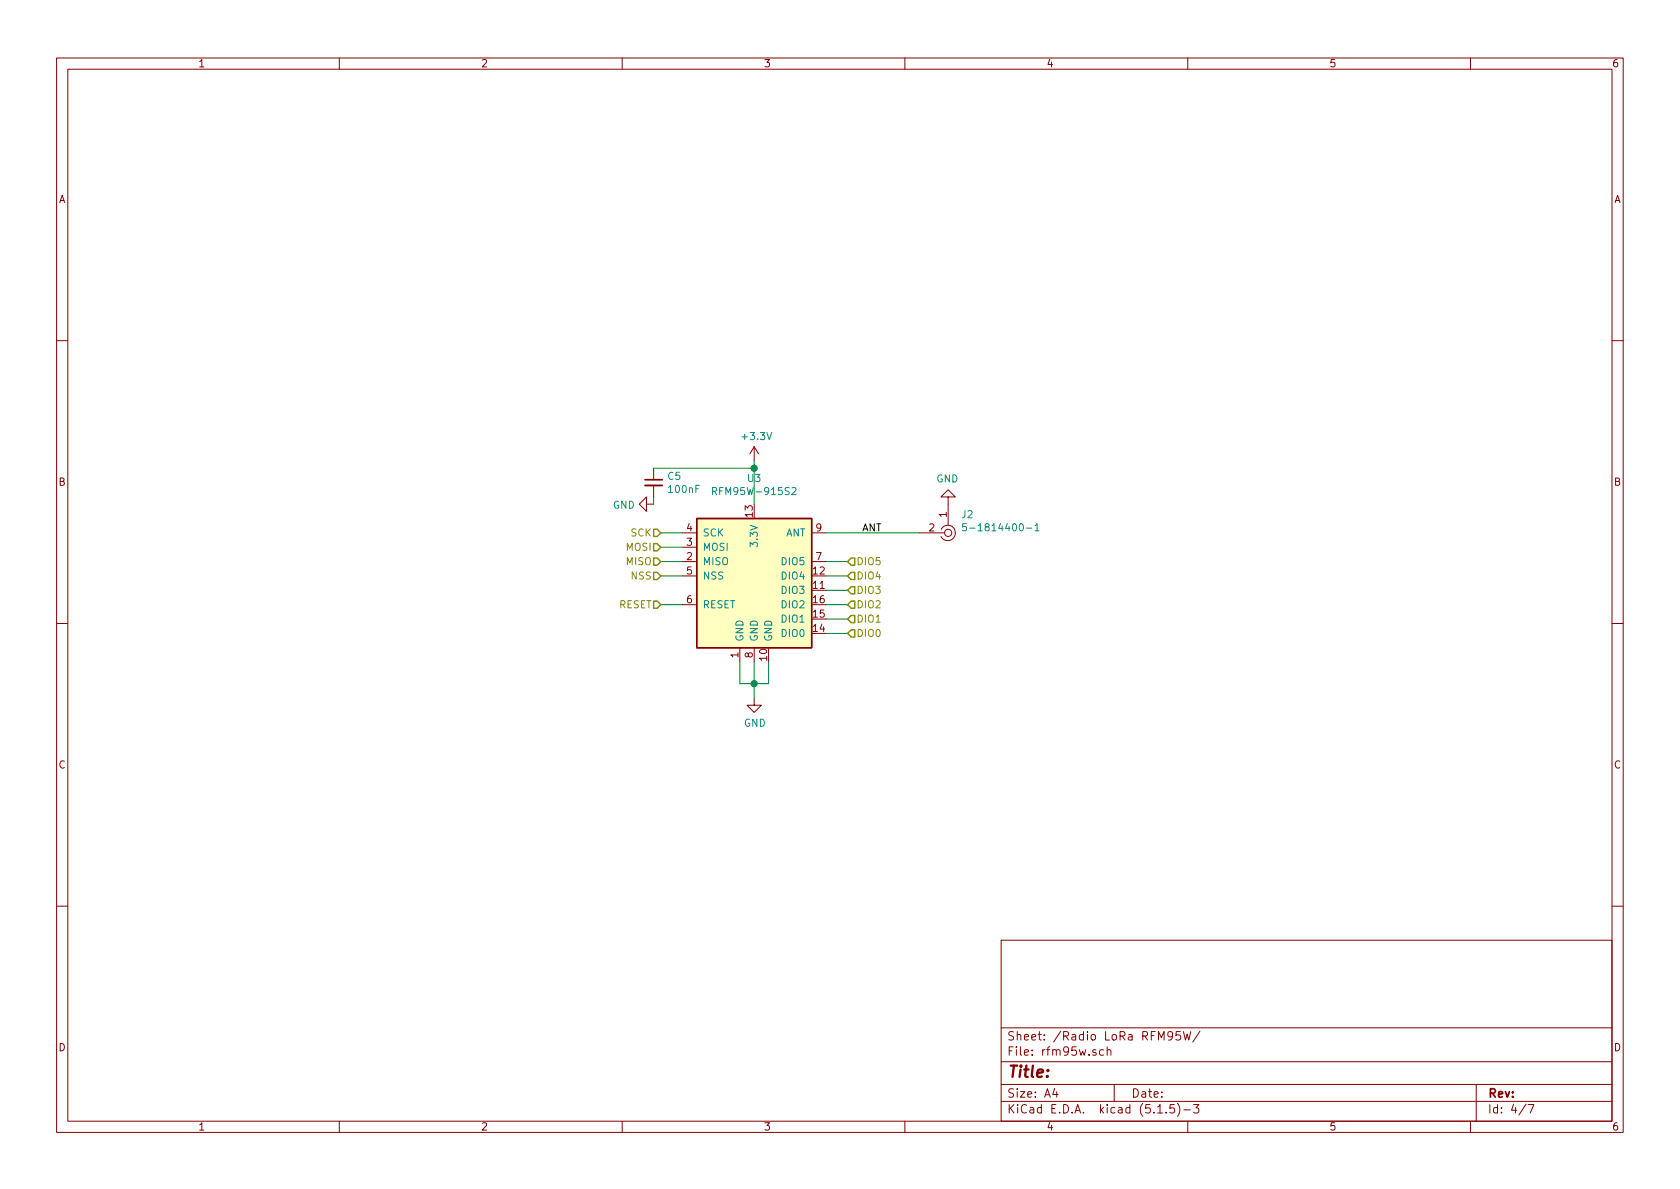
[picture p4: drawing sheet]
EESchema Schematic File Version 4
EELAYER 30 0
EELAYER END
$Descr A4 11693 8268
encoding utf-8
Sheet 4 7
Title ""
Date ""
Rev ""
Comp ""
Comment1 ""
Comment2 ""
Comment3 ""
Comment4 ""
$EndDescr
$Comp
L RF_Module:RFM95W-915S2 U3
U 1 1
P 5250 4000
F 0 "U3" H 5250 4681 50  0000 C CNN
F 1 "RFM95W-915S2" H 5250 4590 50  0000 C CNN
F 2 "RF_Module:HOPERF_RFM9XW_THT" H 1950 5650 50  0001 C CNN
F 3 "https://www.hoperf.com/data/upload/portal/20181127/5bfcbea20e9ef.pdf" H 1950 5650 50  0001 C CNN
	1    5250 4000
	1    0    0    -1  
$EndComp
$Comp
L power:GND #PWR0114
U 1 1
P 5250 4850
F 0 "#PWR0114" H 5250 4600 50  0001 C CNN
F 1 "GND" H 5255 4677 50  0000 C CNN
F 2 "" H 5250 4850 50  0001 C CNN
F 3 "" H 5250 4850 50  0001 C CNN
	1    5250 4850
	1    0    0    -1  
$EndComp
Wire Wire Line
	5150 4600 5150 4750
Wire Wire Line
	5150 4750 5250 4750
Wire Wire Line
	5250 4600 5250 4750
Wire Wire Line
	5350 4600 5350 4750
Wire Wire Line
	5350 4750 5250 4750
Connection ~ 5250 4750
Wire Wire Line
	5250 4850 5250 4750
$Comp
L power:+3.3V #PWR0115
U 1 1
P 5250 3200
F 0 "#PWR0115" H 5250 3050 50  0001 C CNN
F 1 "+3.3V" H 5265 3373 50  0000 C CNN
F 2 "" H 5250 3200 50  0001 C CNN
F 3 "" H 5250 3200 50  0001 C CNN
	1    5250 3200
	1    0    0    -1  
$EndComp
Wire Wire Line
	5250 3200 5250 3250
Wire Wire Line
	5750 3900 5900 3900
Text HLabel 5900 3900 2    50   Input ~ 0
DIO5
Text HLabel 5900 4000 2    50   Input ~ 0
DIO4
Text HLabel 5900 4100 2    50   Input ~ 0
DIO3
Text HLabel 5900 4200 2    50   Input ~ 0
DIO2
Text HLabel 5900 4300 2    50   Input ~ 0
DIO1
Text HLabel 5900 4400 2    50   Input ~ 0
DIO0
Wire Wire Line
	5750 4000 5900 4000
Wire Wire Line
	5750 4100 5900 4100
Wire Wire Line
	5750 4200 5900 4200
Wire Wire Line
	5750 4300 5900 4300
Wire Wire Line
	5750 4400 5900 4400
Wire Wire Line
	4750 3700 4600 3700
Wire Wire Line
	4750 3800 4600 3800
Wire Wire Line
	4750 3900 4600 3900
Wire Wire Line
	4750 4000 4600 4000
Wire Wire Line
	4750 4200 4600 4200
Text HLabel 4600 3700 0    50   Input ~ 0
SCK
Text HLabel 4600 3800 0    50   Input ~ 0
MOSI
Text HLabel 4600 3900 0    50   Input ~ 0
MISO
Text HLabel 4600 4000 0    50   Input ~ 0
NSS
Text HLabel 4600 4200 0    50   Input ~ 0
RESET
$Comp
L Device:C_Small C5
U 1 1
P 4550 3350
F 0 "C5" H 4642 3396 50  0000 L CNN
F 1 "100nF" H 4642 3305 50  0000 L CNN
F 2 "Capacitor_SMD:C_0805_2012Metric" H 4550 3350 50  0001 C CNN
F 3 "~" H 4550 3350 50  0001 C CNN
	1    4550 3350
	1    0    0    -1  
$EndComp
Wire Wire Line
	4550 3250 5250 3250
Connection ~ 5250 3250
Wire Wire Line
	5250 3250 5250 3500
$Comp
L power:GND #PWR0116
U 1 1
P 4550 3500
F 0 "#PWR0116" H 4550 3250 50  0001 C CNN
F 1 "GND" V 4555 3372 50  0000 R CNN
F 2 "" H 4550 3500 50  0001 C CNN
F 3 "" H 4550 3500 50  0001 C CNN
	1    4550 3500
	0    1    1    0   
$EndComp
Wire Wire Line
	4550 3450 4550 3500
Wire Wire Line
	5750 3700 6400 3700
Text Label 6000 3700 0    50   ~ 0
ANT
$Comp
L dk_Coaxial-Connectors-RF:5-1814400-1 J2
U 1 1
P 6600 3700
F 0 "J2" H 6512 3576 50  0000 R CNN
F 1 "5-1814400-1" H 6512 3667 50  0000 R CNN
F 2 "digikey-footprints:RF_SMA_RightAngle_5-1814400-1" H 6800 3900 60  0001 L CNN
F 3 "https://www.te.com/commerce/DocumentDelivery/DDEController?Action=srchrtrv&DocNm=1814400&DocType=Customer+Drawing&DocLang=English" H 6800 4000 60  0001 L CNN
F 4 "A97593-ND" H 6800 4100 60  0001 L CNN "Digi-Key_PN"
F 5 "5-1814400-1" H 6800 4200 60  0001 L CNN "MPN"
F 6 "Connectors, Interconnects" H 6800 4300 60  0001 L CNN "Category"
F 7 "Coaxial Connectors (RF)" H 6800 4400 60  0001 L CNN "Family"
F 8 "https://www.te.com/commerce/DocumentDelivery/DDEController?Action=srchrtrv&DocNm=1814400&DocType=Customer+Drawing&DocLang=English" H 6800 4500 60  0001 L CNN "DK_Datasheet_Link"
F 9 "/product-detail/en/te-connectivity-amp-connectors/5-1814400-1/A97593-ND/1755981" H 6800 4600 60  0001 L CNN "DK_Detail_Page"
F 10 "CONN SMA JACK R/A 50 OHM PCB" H 6800 4700 60  0001 L CNN "Description"
F 11 "TE Connectivity AMP Connectors" H 6800 4800 60  0001 L CNN "Manufacturer"
F 12 "Active" H 6800 4900 60  0001 L CNN "Status"
	1    6600 3700
	-1   0    0    1   
$EndComp
$Comp
L power:GND #PWR0117
U 1 1
P 6600 3500
F 0 "#PWR0117" H 6600 3250 50  0001 C CNN
F 1 "GND" H 6605 3327 50  0000 C CNN
F 2 "" H 6600 3500 50  0001 C CNN
F 3 "" H 6600 3500 50  0001 C CNN
	1    6600 3500
	-1   0    0    1   
$EndComp
$EndSCHEMATC
